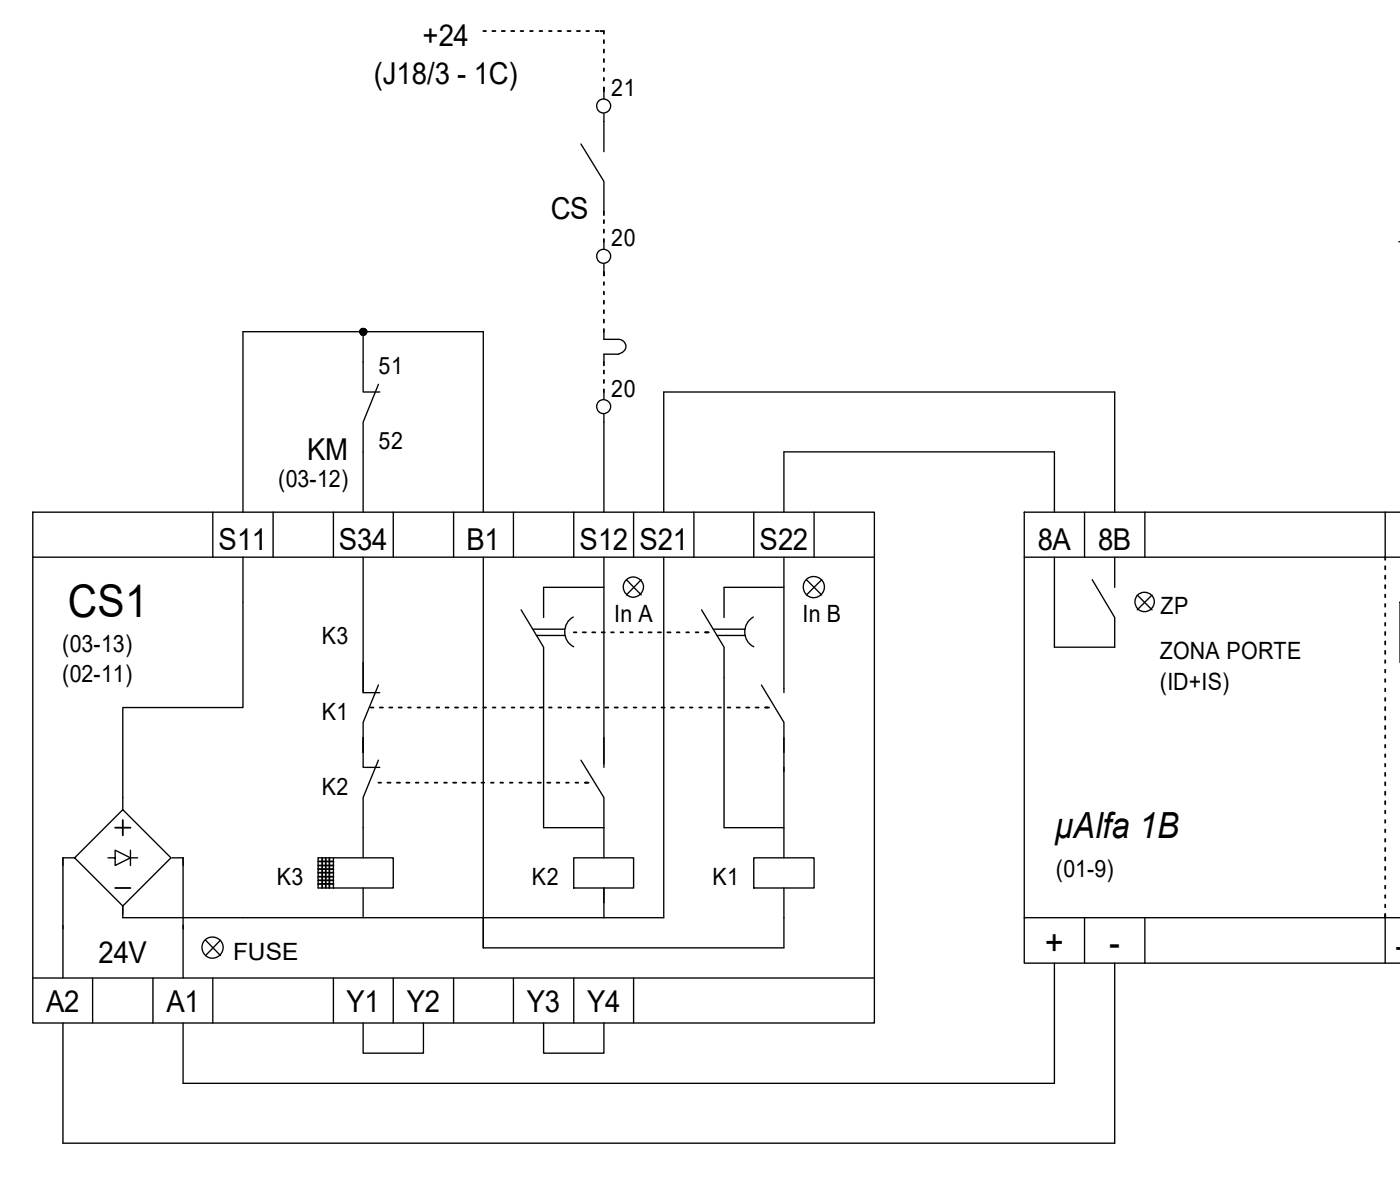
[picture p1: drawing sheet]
<svg xmlns="http://www.w3.org/2000/svg" width="132mm" height="112mm" viewBox="0 0 132 112" stroke-linecap="round" stroke-linejoin="round" font-family="sans-serif">
<g fill="none" stroke="#000" stroke-width=".13">
<path d="M54.6 13.5l2.2 3.6v2.8M56.8 8.6v.7M56.8 10.7v3.6M34.2 31.2v5.7h1.5M35.6 36.2l-1.4 3.5v8.5M56.8 31.2v.7h1.4a.68 .68 0 0 1 .7 .7 .68 .68 0 0 1-.7 .7M56.8 22.7v.8M56.8 24.8v.8M56.8 36.9v.6M56.8 39v9.2M58.2 33.3h-1.4v.7M131.6 22.7h.1"/>
<path d="M3.1 48.2h79.1v48h-79.1zM3.1 52.4h79.1M20 48.2v4.2M22.9 52.4v14.1h-11.3v9.7M22.9 48.2v-17h22.6v17M25.7 48.2v4.2M31.4 48.2v4.2M34.2 52.4v12.7M37 48.2v4.2M42.7 48.2v4.2M45.5 52.4v36.8h28.2v-5.7M48.3 48.2v4.2"/>
<path d="M49 57.4l2.1 3.5v16.9h5.7M50.1 59.2h3M50.5 59.8h2.6M53.9 58a1.6 1.6 0 0 0 .1 2.8M54 48.2v4.2M56.8 52.4v19.8M56.8 55.2h-5.7v2.9M58.9 54.5l1.4 1.5M59.6 48.2v4.2M60.3 54.5l-1.4 1.5M62.4 48.2v-11.3h42.5v11.3M62.4 52.4v33.9h-50.8v-1"/>
<path d="M65.3 48.2v4.2M66 57.4l2.1 3.5v16.9h5.6M67.1 59.2h3M67.4 59.8h2.7M70.9 58a1.6 1.6 0 0 0 0 2.8M70.9 48.2v4.2M73.7 48.2v-5.7h25.5v5.7M73.7 52.4v12.7M73.7 55.2h-5.6v2.9M75.9 54.5l1.4 1.5M76.6 48.2v4.2M77.3 54.5l-1.4 1.5"/>
<path d="M96.3 52.4h35.4M99.2 52.4v8.5h5.7v-2.8l-2.2-3.6M102 48.2v4.2M104.9 52.4v2.8M107 56l1.4 1.4M107.7 48.2v4.2M108.4 56l-1.4 1.4M130.3 48.2v4.2M131.7 48.2h-35.4v42.4h35.4M131.7 56.6v5.7M11.6 76.2l4.5 4.5-4.5 4.5-4.6-4.5zM12.3 80v1.4"/>
<path d="M34.2 62.3v2.8h1.5M35.6 71.5l-1.4 3.5v5.7M35.6 64.4l-1.4 3.5v4.3h1.5M54.6 71.5l2.2 3.5v2.8M56.8 77.8v2.9M71.6 64.4l2.1 3.5v2.9M73.7 69.4v11.3M3.1 92h79.1M7 80.7h-1.1v11.3M8.7 92v4.2M10.2 80.7h.6v-.7l1.5 .7-1.5 .7v-.7M12.3 80.7h.6"/>
<path d="M14.4 92v4.2M16.2 80.7h1v11.3M19.3 88.4l1.4 1.5M20 92v4.2M20.7 88.4l-1.4 1.5M31.4 80.7h5.6v2.8h-5.6zM31.4 92v4.2M31.4 80.7h-1.5v2.8h1.5M34.2 96.2v2.9h5.6v-2.9M34.2 83.5v2.8M37 92v4.2M42.7 92v4.2"/>
<path d="M48.3 92v4.2M51.1 96.2v2.9h5.7v-2.9M54 80.7h5.6v2.8h-5.6zM54 92v4.2M56.8 83.5v2.8M59.6 92v4.2M70.9 80.7h5.7v2.8h-5.7zM96.3 86.3h35.4M99.2 90.6v11.3h-82v-5.7M102 86.3v4.3M104.9 90.6v16.9h-99v-11.3M107.7 86.3v4.3"/>
<path d="M130.3 86.3v4.3"/>
<circle cx="56.8" cy="10" r=".66"/>
<circle cx="34.2" cy="31.2" r=".32"/>
<circle cx="56.8" cy="38.2" r=".66"/>
<circle cx="56.8" cy="24.1" r=".66"/>
<circle cx="59.6" cy="55.2" r=".95"/>
<circle cx="76.6" cy="55.2" r="1"/>
<circle cx="107.7" cy="56.6" r=".91"/>
<circle cx="20" cy="89.1" r="1"/>
</g>
<circle cx="34.2" cy="31.2" r=".32" fill="#000"/>
<g fill="none" stroke="#000" stroke-width=".17">
<path d="M45.5 2.9h.2M46.3 2.9h.3M47.2 2.9h.3M48.1 2.9h.3M49 2.9h.2M49.9 2.9h.2M50.8 2.9h.2M51.6 2.9h.3M52.5 2.9h.3M53.4 2.9h.3M54.3 2.9h.3M55.2 2.9h.2"/>
<path d="M56 2.9h.3M56.5 2.9h.3v.3M56.8 3.8v.3M56.8 4.7v.3M56.8 5.5v.3M56.8 6.4v.3M56.8 7.3v.3M56.8 8.2v.4M56.8 19.9v.3M56.8 20.7v.3M56.8 21.6v.3M56.8 22.5v.2"/>
<path d="M56.8 25.6v.3M56.8 26.5v.3M56.8 27.4v.3M56.8 28.3v.3M56.8 29.2v.3M56.8 30.1v.3M56.8 30.9v.3M56.8 34v.4M56.8 34.8v.3M56.8 35.7v.3M56.8 36.6v.3M54 59.5h.2"/>
<path d="M54.8 59.5h.3M55.7 59.5h.3M56.6 59.5h.3M57.5 59.5h.2M58.4 59.5h.2M59.3 59.5h.2M60.1 59.5h.3M61 59.5h.3M61.9 59.5h.3M62.8 59.5h.3M63.7 59.5h.2M64.6 59.5h.2"/>
<path d="M65.4 59.5h.3M66.3 59.5h.4M130.3 52.4v.3M130.3 53.3v.3M130.3 54.1v.3M130.3 55v.3M130.3 55.9v.3M130.3 56.8v.3M130.3 57.7v.3M130.3 58.6v.2M130.3 59.4v.3M10.8 77.8h1.5"/>
<path d="M11.6 77.1v1.5M34.9 66.5h.2M35.6 73.6h.2M35.7 66.5h.3M36.4 73.6h.3M36.6 66.5h.3M37.3 73.6h.3M37.5 66.5h.3M38.2 73.6h.3M38.4 66.5h.2M39.1 73.6h.3M39.3 66.5h.2"/>
<path d="M40 73.6h.3M40.2 66.5h.2M40.9 73.6h.2M41.1 66.5h.2M41.8 73.6h.2M41.9 66.5h.3M42.6 73.6h.3M42.8 66.5h.3M43.5 73.6h.3M43.7 66.5h.3M44.4 73.6h.3M44.6 66.5h.2"/>
<path d="M45.3 73.6h.2M45.5 66.5h.2M46.2 73.6h.2M46.3 66.5h.3M47.1 73.6h.2M47.2 66.5h.3M48 73.6h.2M48.1 66.5h.3M48.8 73.6h.3M49 66.5h.3M49.7 73.6h.3M49.9 66.5h.3"/>
<path d="M50.6 73.6h.3M50.8 66.5h.2M51.5 73.6h.3M51.6 66.5h.3M52.4 73.6h.2M52.5 66.5h.3M53.2 73.6h.3M53.4 66.5h.3M54.1 73.6h.3M54.3 66.5h.3M55 73.6h.4M55.2 66.5h.2"/>
<path d="M56 66.5h.3M56.9 66.5h.3M57.8 66.5h.3M58.7 66.5h.3M59.6 66.5h.3M60.5 66.5h.2M61.4 66.5h.2M62.2 66.5h.3M63.1 66.5h.3M64 66.5h.3M64.9 66.5h.2M65.8 66.5h.2"/>
<path d="M66.7 66.5h.2M67.6 66.5h.2M68.4 66.5h.3M69.3 66.5h.3M70.2 66.5h.3M71.1 66.5h.3M72 66.5h.3M130.3 60.3v.3M130.3 61.2v.3M130.3 62.1v.3M130.3 63v.2M130.3 63.9v.2"/>
<path d="M130.3 64.8v.2M130.3 65.7v.2M130.3 66.5v.3M130.3 67.4v.3M130.3 68.3v.3M130.3 69.2v.2M130.3 70.1v.2M130.3 70.9v.3M130.3 71.8v.3M130.3 72.7v.3M130.3 73.6v.3M130.3 74.5v.3"/>
<path d="M130.3 75.4v.2M130.3 76.2v.3M130.3 77.1v.3M130.3 78v.3M130.3 78.9v.3M130.3 79.8v.3M10.8 83.5h1.5M29.9 82.1h1.5M29.9 81.7h1.5M29.9 81.4h1.5M29.9 81h1.5M29.9 82.5h1.5"/>
<path d="M29.9 82.8h1.5M29.9 83.1h1.5M30.3 80.7v2.8M30.6 80.7v2.8M31 80.7v2.8M130.3 80.6v.3M130.3 81.5v.3M130.3 82.4v.3M130.3 83.3v.3M130.3 84.2v.3M130.3 85.1v.2M130.3 86v.3"/>
</g>
<text font-size="4.2" x="6.4" y="58.1">CS1</text>
<g font-size="3.4">
<text x="99.2" y="78.8">µAlfa 1B</text>
<text x="98.3" y="89.8">+</text>
<text x="104.3" y="89.8">-</text>
</g>
<g font-size="2.8">
<text x="39.7" y="4.4">+24</text>
<text x="35.2" y="7.9">(J18/3 - 1C)</text>
<text x="51.8" y="20.6">CS</text>
<text x="28.9" y="43.2">KM</text>
<text x="20.6" y="51.7">S11</text>
<text x="31.9" y="51.7">S34</text>
<text x="43.9" y="51.7">B1</text>
<text x="54.5" y="51.7">S12 S21</text>
<text x="71.4" y="51.7">S22</text>
<text x="97.6" y="51.7">8A</text>
<text x="103.3" y="51.7">8B</text>
<text x="131.3" y="89.9">-4</text>
<text x="4.4" y="95.2">A2</text>
<text x="9.3" y="90.6">24V</text>
<text x="15.7" y="95.2">A1</text>
<text x="32.6" y="95.2">Y1</text>
<text x="38.3" y="95.2">Y2</text>
<text x="49.6" y="95.2">Y3</text>
<text x="55.2" y="95.2">Y4</text>
</g>
<g font-size="2.2">
<text x="57.5" y="9">21</text>
<text x="57.5" y="23.2">20</text>
<text x="35.6" y="35.2">51</text>
<text x="57.5" y="37.3">20</text>
<text x="26.2" y="45.8">(03-12)</text>
<text x="35.6" y="42.2">52</text>
<text x="57.8" y="58.5">In A</text>
<text x="75.5" y="58.5">In B</text>
<text x="109.2" y="57.8">ZP</text>
<text x="5.8" y="61.3">(03-13)</text>
<text x="5.8" y="64.1">(02-11)</text>
<text x="30.3" y="60.6">K3</text>
<text x="109.1" y="62">ZONA PORTE</text>
<text x="109.1" y="64.9">(ID+IS)</text>
<text x="30.3" y="67.7">K1</text>
<text x="30.3" y="74.8">K2</text>
<text x="26" y="83.2">K3</text>
<text x="50" y="83.2">K2</text>
<text x="67" y="83.2">K1</text>
<text x="99.3" y="82.5">(01-9)</text>
<text x="21.9" y="90.3">FUSE</text>
</g>
</svg>
